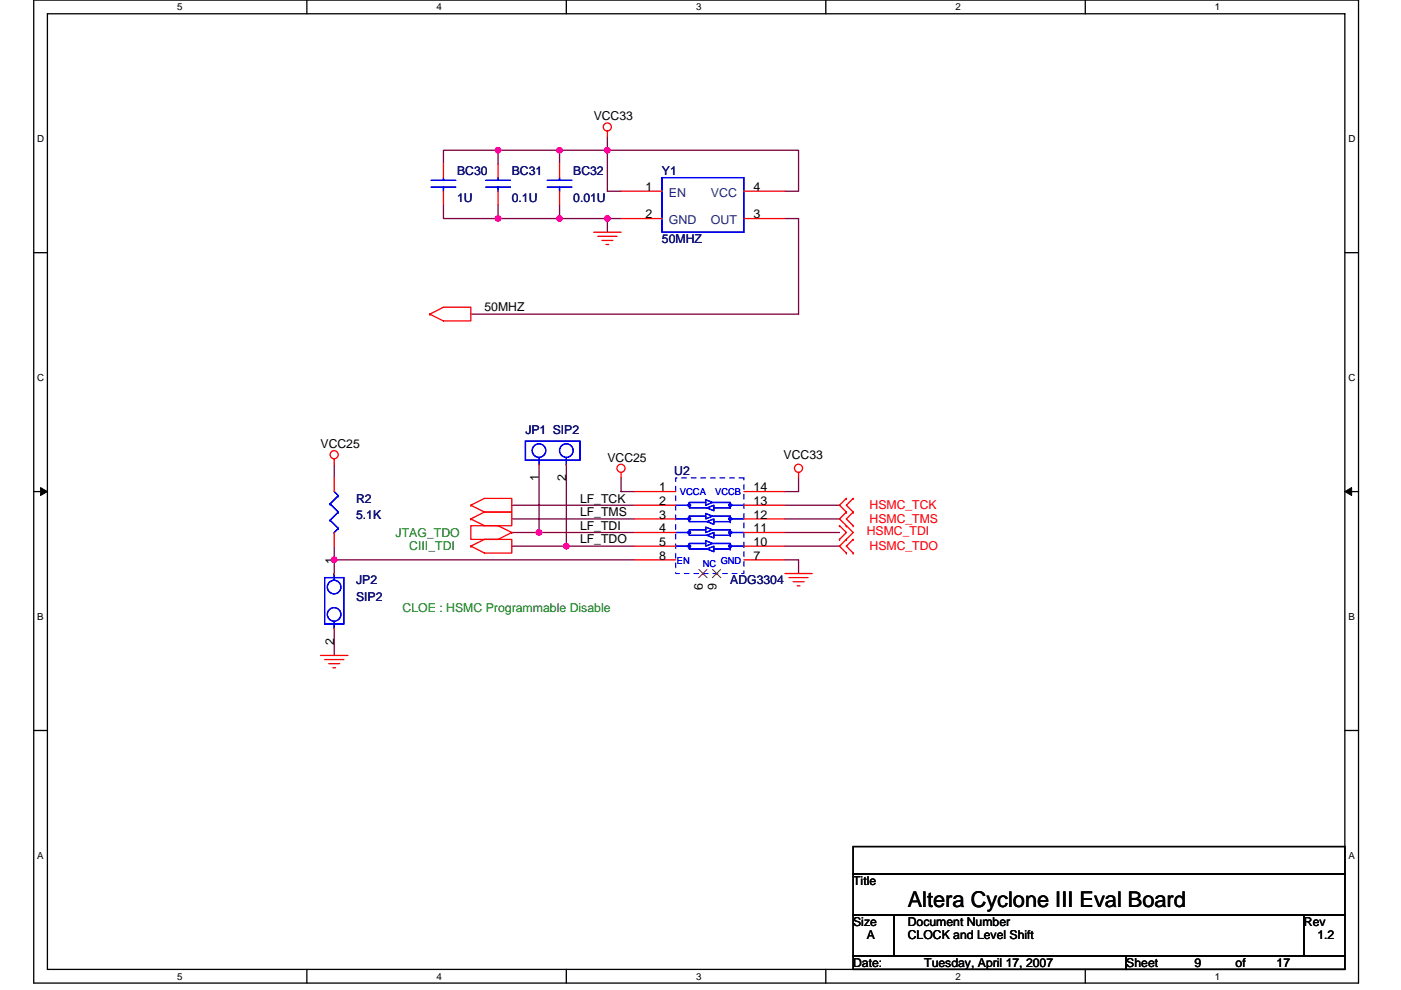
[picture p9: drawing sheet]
<svg xmlns="http://www.w3.org/2000/svg" width="297mm" height="210mm" viewBox="0 0 297 210" stroke-linecap="round" stroke-linejoin="round" font-family="sans-serif">
<path d="M7.2 0h280.8v208.5h-280.8zM10.1 2.9h275v202.7h-275z" fill="none" stroke="#000" stroke-width=".28"/>
<g fill="#fff">
<path d="M37.5 .3h1.2v2.3h-1.2z"/>
<path d="M37.5 205.9h1.2v2.3h-1.2z"/>
</g>
<path d="M65.1 0v2.9M65.1 205.6v2.9" fill="none" stroke="#000" stroke-width=".28"/>
<g fill="#fff">
<path d="M92.6 .3h1.1v2.3h-1.1z"/>
<path d="M92.6 205.9h1.1v2.3h-1.1z"/>
</g>
<path d="M120.1 0v2.9M120.1 205.6v2.9" fill="none" stroke="#000" stroke-width=".28"/>
<g fill="#fff">
<path d="M147.6 .3h1.1v2.3h-1.1z"/>
<path d="M147.6 205.9h1.1v2.3h-1.1z"/>
</g>
<path d="M175.1 0v2.9M175.1 205.6v2.9" fill="none" stroke="#000" stroke-width=".28"/>
<g fill="#fff">
<path d="M202.6 .3h1.1v2.3h-1.1z"/>
<path d="M202.6 205.9h1.1v2.3h-1.1z"/>
</g>
<path d="M230.1 0v2.9M230.1 205.6v2.9" fill="none" stroke="#000" stroke-width=".28"/>
<g fill="#fff">
<path d="M257.6 .3h1.2v2.3h-1.2z"/>
<path d="M257.6 205.9h1.2v2.3h-1.2z"/>
<path d="M7.9 28.3h1.5v2.3h-1.5z"/>
<path d="M285.9 28.3h1.5v2.3h-1.5z"/>
<path d="M7.9 78.9h1.5v2.3h-1.5z"/>
<path d="M285.9 78.9h1.5v2.3h-1.5z"/>
</g>
<path d="M7.2 53.6h2.9M285.1 53.6h2.9" fill="none" stroke="#000" stroke-width=".28"/>
<g fill="#fff">
<path d="M7.9 129.6h1.4v2.3h-1.4z"/>
<path d="M285.9 129.6h1.3v2.3h-1.3z"/>
</g>
<path d="M7.2 104.3h2.9M285.1 104.3h2.9" fill="none" stroke="#000" stroke-width=".28"/>
<path d="M8.6 103.4l1.5 .9-1.5 .8zM285.1 104.3l1.5-.9v1.7z" fill="#000" stroke="#000" stroke-width=".21"/>
<g fill="#fff">
<path d="M7.9 180.3h1.4v2.3h-1.4z"/>
<path d="M285.9 180.3h1.4v2.3h-1.4z"/>
</g>
<path d="M7.2 154.9h2.9M285.1 154.9h2.9M180.9 179.6h104.2v5.7h-104.2zM180.9 185.3h104.2v8.7h-104.2zM180.9 194h8.7v8.7h-8.7zM189.6 194h86.9v8.7h-86.9zM276.5 194h8.6v8.7h-8.6zM180.9 202.7h57.9v2.9h-57.9zM238.8 202.7h46.3v2.9h-46.3z" fill="none" stroke="#000" stroke-width=".28"/>
<g fill="none" stroke="#800040" stroke-width=".28">
<path d="M105.6 31.9h-11.6v2.9M105.6 31.9h.1M118.6 31.9v2.9M118.6 31.9h10.2M118.6 31.9h-13v2.9M118.6 31.9h.1M128.8 31.9h40.5v8.7h-2.9M128.8 31.9h.1M128.8 31.9v8.7h2.9M128.8 29v2.9M94 43.5v2.9h11.6M105.6 46.4h.1"/>
<path d="M105.6 43.5v2.9M105.6 46.4h26.1M118.6 43.5v2.9M118.6 46.4h.1M128.8 46.4h.1M128.8 46.4v2.9M166.4 46.4h2.9v20.2h-69.5M70.9 98.5v2.9M114.3 98.5v14.4M120.1 98.5v17.3M70.9 118.7h.1M70.9 115.8v2.9"/>
<path d="M70.9 118.7v2.9M70.9 118.7h63.7M108.5 107.2h26.1M108.5 110.1h26.1M108.5 112.9h5.8M108.5 115.8h11.6M114.3 112.9h20.3M114.3 112.9h.1M120.1 115.8h14.5M120.1 115.8h.1M131.7 101.4v2.9h2.9M166.4 118.7h2.9v2.9"/>
<path d="M166.4 112.9h11.6M166.4 115.8h11.6M166.4 107.2h11.6M166.4 110.1h11.6M169.3 101.4v2.9h-2.9M70.9 133.2v5.8"/>
</g>
<g fill="#f0f" stroke="#f0f" stroke-width=".28">
<circle cx="128.8" cy="46.3" r=".57"/>
<circle cx="128.8" cy="31.9" r=".57"/>
<circle cx="118.6" cy="46.3" r=".57"/>
<circle cx="70.8" cy="118.7" r=".57"/>
<circle cx="114.3" cy="112.9" r=".57"/>
<circle cx="120.1" cy="115.8" r=".57"/>
<circle cx="105.6" cy="31.9" r=".57"/>
<circle cx="118.6" cy="31.9" r=".57"/>
<circle cx="105.6" cy="46.3" r=".57"/>
</g>
<g fill="none" stroke="#f00" stroke-width=".28">
<path d="M94 34.8v2.9M105.6 34.8v2.9M118.6 34.8v2.9M128.8 27.8v1.2M94 40.6v2.9M105.6 40.6v2.9M118.6 40.6v2.9M125.9 49.3h5.8M126.7 50.1h4.1M127.6 51h2.3M128.5 51.9h.5M131.7 40.6h8.7"/>
<path d="M131.7 46.4h8.7M157.7 40.6h8.7M157.7 46.4h8.7M91.1 66.6l2.9-1.4h5.8v2.9h-5.8zM91.1 66.6h.1M70.9 97.3v1.2M114.3 98.5h.1M120.1 98.5h.1M70.9 101.4v2.9M70.9 112.9v2.9M99.8 115.8l2.9-1.4h5.8v2.9h-5.8zM99.8 115.8h.1"/>
<path d="M99.8 111.5h5.8l2.9 1.4-2.9 1.5h-5.8zM99.8 107.2l2.9-1.5h5.8v2.9h-5.8M99.8 107.2h.1M99.8 110.1h.1M99.8 107.2l2.9 1.4M102.7 108.6h5.8v2.9h-5.8l-2.9-1.4M102.7 108.6l-2.9 1.5M108.5 112.9h.1M131.7 100.2v1.2M134.6 112.9h8.7M134.6 115.8h8.7M134.6 107.2h8.7"/>
<path d="M134.6 110.1h8.7M134.6 104.3h8.7M134.6 118.7h8.7M157.7 112.9h8.7M157.7 115.8h8.7M157.7 107.2h8.7M157.7 110.1h8.7M157.7 104.3h8.7M157.7 118.7h8.7M169.3 100.2v1.2M178 114.4h.1M178 111.5h.1"/>
<path d="M178 111.5l1.4 1.4-1.4 1.5M179.4 105.7h.1M179.4 108.6h.1M179.4 111.5h.1M179.4 114.4h.1M179.4 117.3h.1M179.4 105.7l-1.4 1.5 1.4 1.4M179.4 108.6l-1.4 1.5 1.4 1.4M179.4 114.4l-1.4 1.4 1.4 1.5M179.4 111.5l1.5 1.4-1.5 1.5M180.9 108.6h.1M180.9 105.7h.1"/>
<path d="M180.9 111.5h.1M180.9 117.3h.1M180.9 114.4h.1M180.9 105.7l-1.5 1.5 1.5 1.4M180.9 108.6l-1.5 1.5 1.5 1.4M180.9 114.4l-1.5 1.4 1.5 1.5M68 139h5.8M68.8 139.9h4.1M70.9 121.6h.1M70.9 133.2h.1M149 121.6h.1M151.9 121.6h.1"/>
<path d="M166.4 121.6h5.8M167.3 122.5h4M168.1 123.4h2.4M169 124.2h.6M69.7 140.8h2.3M70.6 141.6h.5"/>
<circle cx="128.8" cy="26.9" r=".86"/>
<circle cx="70.9" cy="96.4" r=".86"/>
<circle cx="131.7" cy="99.3" r=".86"/>
<circle cx="169.3" cy="99.3" r=".86"/>
</g>
<g fill="none" stroke="#00f" stroke-width=".28">
<path d="M91.4 39.7h5.2M91.4 38.2h5.2M94 37.7v.5M94 39.7h.1M94 39.7v.9M103 39.7h5.2M103 38.2h5.2M105.6 37.7v.5M105.6 39.7h.1M105.6 39.7v.9M116 39.7h5.2M116 38.2h5.2"/>
<path d="M118.6 37.7v.5M118.6 39.7h.1M118.6 39.7v.9M140.4 37.7h17.3v11.6h-17.3zM111.4 93.6h11.6v4h-11.6zM114.3 97v1.5M120.1 98.5h.1M120.1 97v1.5M70 106.9h.1M70 110.3h.1M70 106.9l1.7 1.7M70 110.3l1.7 1.8"/>
<path d="M70.9 112.9h.1M70.9 104.3l.8 .8M71.7 105.1h.1M71.7 108.6h.1M71.7 112.1h.1M71.7 105.1l-1.7 1.8M71.7 108.6l-1.7 1.7M71.7 112.1l-.8 .8M143.3 107.2h2.9M143.3 110.1h2.9M143.3 112.9h2.9M143.3 115.8h2.9"/>
<path d="M149.6 106l1.5 .6-1.5 .6zM149.6 108.9l1.5 .6-1.5 .6zM149.6 111.8l1.5 .6-1.5 .5zM149.6 114.7l1.5 .6-1.5 .5zM149.6 106.6h-3.4v1.1h3.7M149.6 109.5h-3.4v1.1h3.7M149.6 112.4h-3.4v1.1h3.7M149.6 115.3h-3.4v1.1h3.7M149.9 107.7l1.5-.5v1.1zM149.9 110.6l1.5-.5v1.1zM149.9 113.5l1.5-.6v1.2zM149.9 116.4l1.5-.6v1.2z"/>
<path d="M151.1 106.6h3.7v1.1h-3.4M151.1 109.5h3.7v1.1M151.1 112.4h3.7v1.1M151.1 115.3h3.7v1.1M151.4 110.6h3.4M151.4 113.5h3.4M151.4 116.4h3.4M154.8 107.2h2.9M154.8 110.6h.1M154.8 110.1h2.9M154.8 113.5h.1M154.8 112.9h2.9"/>
<path d="M154.8 116.4h.1M154.8 115.8h2.9M157.7 115.8h.1M68.8 122.5h4.1v9.9h-4.1zM70.9 131.8v1.4M70.9 121.6h.1M70.9 121.6v1.5"/>
<circle cx="114.3" cy="95.6" r="1.44"/>
<circle cx="120.1" cy="95.6" r="1.44"/>
<circle cx="70.8" cy="124.5" r="1.44"/>
<circle cx="70.8" cy="130.3" r="1.44"/>
</g>
<path d="M143.3 101.4h14.4v20.2h-14.4z" fill="none" stroke="#fff" stroke-width=".21" stroke-dasharray="1 1 1 1 1 1 1 1"/>
<path d="M143.3 101.4h14.4v20.2h-14.4z" fill="none" stroke="#00f" stroke-width=".21" stroke-dasharray="1 1 1 1 1 1 1 1"/>
<g fill="#00f" stroke="#00f" stroke-width=".28">
<circle cx="154.8" cy="107.1" r=".28"/>
<circle cx="146.1" cy="107.1" r=".28"/>
<circle cx="146.1" cy="110" r=".28"/>
<circle cx="154.8" cy="110" r=".28"/>
<circle cx="146.1" cy="112.9" r=".28"/>
<circle cx="154.8" cy="112.9" r=".28"/>
<circle cx="146.1" cy="115.8" r=".28"/>
<circle cx="154.8" cy="115.8" r=".28"/>
</g>
<path d="M148.2 120.8l1.7 1.7M149.9 120.8l-1.8 1.7M151.1 120.8l1.7 1.7M152.8 120.8l-1.8 1.7" fill="none" stroke="#804000" stroke-width=".21"/>
<text font-size="4.6" x="192.5" y="192.4">Altera Cyclone III Eval Board</text>
<g font-size="2.6">
<text x="125.9" y="25.5">VCC33</text>
<text x="136.9" y="40.5">1</text>
<text x="159.8" y="40.5">4</text>
<text x="136.9" y="46.3">2</text>
<text x="159.8" y="46.3">3</text>
<text x="102.7" y="66.1">50MHZ</text>
<text x="68" y="95">VCC25</text>
<text x="114.3" y="102" transform="rotate(-90 114.3 102)">1</text>
<text x="120.1" y="102" transform="rotate(-90 120.1 102)">2</text>
<text x="128.8" y="97.9">VCC25</text>
<text x="166.1" y="97.3">VCC33</text>
<text x="123" y="106.6">LF_TCK</text>
<text x="139.8" y="107.1">2</text>
<text x="139.8" y="104.2">1</text>
<text x="159.8" y="107.1">13</text>
<text x="159.8" y="104.2">14</text>
<text x="123" y="112.4">LF_TDI</text>
<text x="123" y="109.5">LF_TMS</text>
<text x="139.8" y="112.9">4</text>
<text x="139.8" y="110">3</text>
<text x="159.8" y="110">12</text>
<text x="159.8" y="112.9">11</text>
<text x="70.8" y="119.6" transform="rotate(-90 70.8 119.6)">1</text>
<text x="123" y="115.3">LF_TDO</text>
<text x="139.8" y="115.8">5</text>
<text x="139.8" y="118.7">8</text>
<text x="159.8" y="115.8">10</text>
<text x="159.8" y="118.7">7</text>
<text x="149" y="125.1" transform="rotate(-90 149 125.1)">6</text>
<text x="151.9" y="125.1" transform="rotate(-90 151.9 125.1)">9</text>
<text x="70.8" y="136.7" transform="rotate(-90 70.8 136.7)">2</text>
<text x="180.9" y="187.7">Title</text>
<text x="180.9" y="196.4">Size</text>
<text x="192.5" y="196.4">Document Number</text>
<text x="276.5" y="196.4">Rev</text>
<text x="183.8" y="199.3">A</text>
<text x="192.5" y="199.3">CLOCK and Level Shift</text>
<text x="279.3" y="199.3">1.2</text>
<text x="180.9" y="205">Date:</text>
<text x="196" y="205">Tuesday, April 17, 2007</text>
<text x="238.8" y="205">Sheet</text>
<text x="253.3" y="205">9</text>
<text x="262" y="205">of</text>
<text x="270.7" y="205">17</text>
</g>
<g font-size="2.6" fill="#000080">
<text x="96.9" y="37.1">BC30</text>
<text x="108.5" y="37.1">BC31</text>
<text x="121.5" y="37.1">BC32</text>
<text x="140.4" y="37.1">Y1</text>
<text x="96.9" y="42.9">1U</text>
<text x="108.5" y="42.9">0.1U</text>
<text x="121.5" y="42.9">0.01U</text>
<text x="140.4" y="51.6">50MHZ</text>
<text x="111.4" y="92.1">JP1 SIP2</text>
<text x="143" y="100.8">U2</text>
<text x="75.5" y="106.6">R2</text>
<text x="75.5" y="110.1">5.1K</text>
<text x="75.5" y="124">JP2</text>
<text x="154.8" y="124">ADG3304</text>
<text x="75.5" y="127.4">SIP2</text>
</g>
<g font-size="2.6" fill="#004080">
<text x="141.8" y="41.7">EN</text>
<text x="150.7" y="41.7">VCC</text>
<text x="141.8" y="47.5">GND</text>
<text x="150.7" y="47.5">OUT</text>
</g>
<g font-size="2.6" fill="#008000">
<text x="83.9" y="113.8">JTAG_TDO</text>
<text x="86.8" y="116.7">CIII_TDI</text>
<text x="85.3" y="129.8">CLOE : HSMC Programmable Disable</text>
</g>
<g font-size="2.6" fill="#f00">
<text x="183.8" y="113.5">HSMC_TDI</text>
<text x="184.4" y="108">HSMC_TCK</text>
<text x="184.4" y="110.9">HSMC_TMS</text>
<text x="184.4" y="116.7">HSMC_TDO</text>
</g>
<g font-size="2.1">
<text x="37.5" y="2.2">5</text>
<text x="92.6" y="2.2">4</text>
<text x="147.6" y="2.2">3</text>
<text x="202.6" y="2.2">2</text>
<text x="257.6" y="2.2">1</text>
<text x="7.9" y="30.1">D</text>
<text x="285.9" y="30.1">D</text>
<text x="7.9" y="80.8">C</text>
<text x="285.9" y="80.8">C</text>
<text x="7.9" y="131.4">B</text>
<text x="285.9" y="131.4">B</text>
<text x="7.9" y="182.1">A</text>
<text x="285.9" y="182.1">A</text>
<text x="37.5" y="207.8">5</text>
<text x="92.6" y="207.8">4</text>
<text x="147.6" y="207.8">3</text>
<text x="202.6" y="207.8">2</text>
<text x="257.6" y="207.8">1</text>
</g>
<g font-size="2" fill="#00f">
<text x="144.1" y="104.9">VCCA</text>
<text x="151.7" y="104.9">VCCB</text>
<text x="143.5" y="119.7">EN</text>
<text x="152.8" y="119.7">GND</text>
<text x="149" y="120.2">NC</text>
</g>
</svg>
